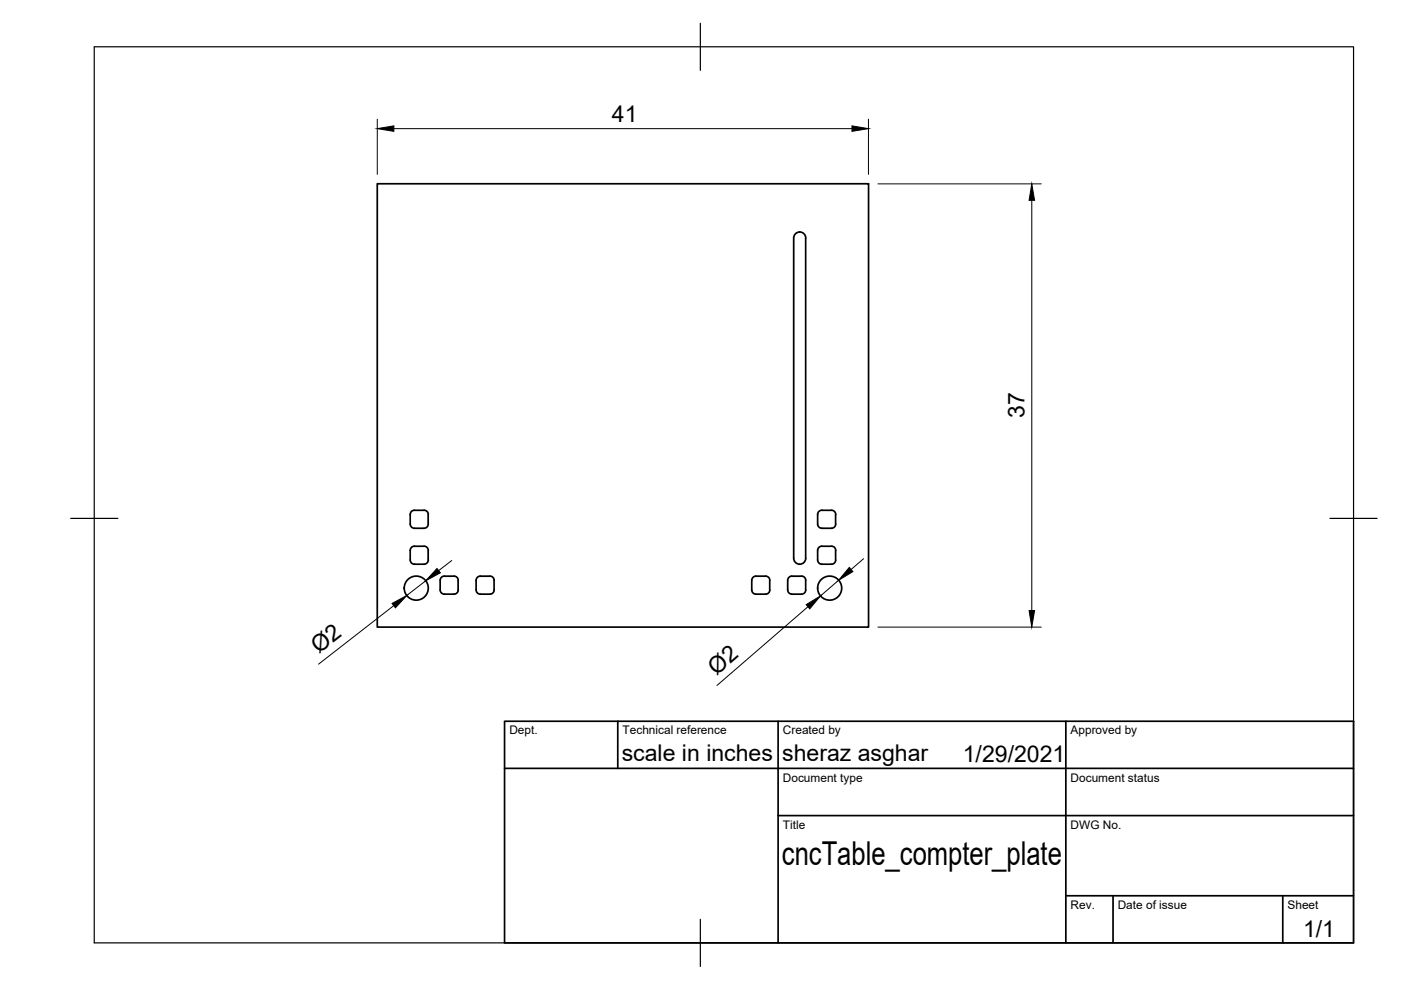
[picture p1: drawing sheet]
<svg xmlns="http://www.w3.org/2000/svg" width="297mm" height="210mm" viewBox="0 0 297 210" stroke-linecap="round" stroke-linejoin="round" font-family="sans-serif">
<!-- layer: Visible -->
<g fill="none" stroke="#000" stroke-width=".36">
<path d="M80 39h104.1v94h-104.1zM168.8 49.4a1.26 1.26 0 0 1 1.3-.1 1.26 1.26 0 0 1 .7 1.2v67.8a1.28 1.28 0 0 1-1.2 1.3 1.28 1.28 0 0 1-1.3-1.2v-67.9v-.4zM87.2 116.1l.7-.3h2a.9 .9 0 0 1 .9 .9v2a.9 .9 0 0 1-.9 .9h-2a.9 .9 0 0 1-.9-.9v-2zM87.2 108.4l.7-.2h2a.9 .9 0 0 1 .9 .9v2a.9 .9 0 0 1-.9 .9h-2a.9 .9 0 0 1-.9-.9v-2zM174.2 115.8h2.1a.9 .9 0 0 1 .9 .9M174.2 108.2h2.1a.9 .9 0 0 1 .9 .9M174.3 115.8a.9 .9 0 0 0-.9 .9v2a.9 .9 0 0 0 .9 .9M174.3 108.2a.9 .9 0 0 0-.9 .9v2a.9 .9 0 0 0 .9 .9M177.2 109.1v2M177.2 116.7v2M177.2 118.7a.9 .9 0 0 1-.9 .9h-2.1M177.2 111.1a.9 .9 0 0 1-.9 .9h-2.1"/>
<path d="M93.3 123.1v2a.9 .9 0 0 0 .9 .9M94.2 122.2h2M94.2 122.1a.9 .9 0 0 0-.9 .9M96.3 122.1a.9 .9 0 0 1 .9 .9M97.1 123.1l.1 2a.9 .9 0 0 1-.9 .9h-2.1M100.9 123.1v2a.9 .9 0 0 0 .9 .9h2.1a.9 .9 0 0 0 .9-.9M101.8 122.2h2.1M101.8 122.1a.9 .9 0 0 0-.9 .9M103.9 122.1a.9 .9 0 0 1 .9 .9M104.8 123.1v2M159.4 123.1v2a.9 .9 0 0 0 .9 .9h2a.9 .9 0 0 0 .9-.9v-2M160.3 122.2h2"/>
<path d="M160.3 122.1a.9 .9 0 0 0-.9 .9M162.3 122.1a.9 .9 0 0 1 .9 .9M167 123.1v2a.9 .9 0 0 0 .9 .9h2a.9 .9 0 0 0 .9-.9v-2M167.9 122.2h2M167.9 122.1a.9 .9 0 0 0-.9 .9M169.9 122.1a.9 .9 0 0 1 .9 .9"/>
<circle cx="88.3" cy="124.7" r="2.55"/>
<circle cx="175.9" cy="124.7" r="2.55"/>
</g>
<!-- layer: Border -->
<path d="M20 9.9h267v190h-267zM148.5 4.9v10M15 109.9h10M282 109.9h10M148.5 194.9v10" fill="none" stroke="#000" stroke-width=".25"/>
<!-- layer: TitleBlock -->
<path d="M107 152.9h180v47h-180zM131 152.9v10M165 152.9v47M226 152.9v47M107 162.9h180M165 172.9h122M226 189.9h61M236 189.9v10M272 189.9v10" fill="none" stroke="#000" stroke-width=".36"/>
<!-- layer: Dimensions -->
<path d="M80 25.3v11.7M83.5 27.3h97.1M184.1 25.3v11.7M186.1 39h34.7M218.8 42.5v86.9M95.8 118.8l-2.8 2.2M183.1 118.5l-2.7 2.2M83.5 128.4l-16 12.4M90.3 123.1l-4 3.2M171.3 128.6l-19.3 16.7M177.8 123l-3.9 3.4M186.1 133h34.7" fill="none" stroke="#000" stroke-width=".21"/>
<path d="M80 27.3l3.5-.6v1.1zM180.6 26.7l3.5 .6-3.5 .5zM218.8 39l.6 3.5h-1.2zM83.1 127.9l3.2-1.6-2.5 2.6zM92.6 120.5l.8 .9-3.1 1.7zM170.9 128.2l3-1.8-2.2 2.7zM180.1 120.3l.7 .9-3 1.8zM218.2 129.4h1.2l-.6 3.6z" fill="#000" stroke="#000" stroke-width=".21"/>
<text font-size="7" x="165.8" y="183.4">cncTable_compter_plate</text>
<g font-size="4.9">
<text x="129.8" y="25.8">41</text>
<text x="217.2" y="88.7" transform="rotate(-90 217.2 88.7)">37</text>
<text x="67.6" y="138.7" transform="rotate(-38 67.6 138.7)">Ø2</text>
<text x="151.9" y="143.2" transform="rotate(-41 151.9 143.2)">Ø2</text>
<text x="131.8" y="161.4">scale in inches</text>
<text x="165.8" y="161.4">sheraz asghar</text>
<text x="204.1" y="161.5">1/29/2021</text>
<text x="276.3" y="198.6">1/1</text>
</g>
<g font-size="2.5">
<text x="108" y="155.7">Dept.</text>
<text x="132" y="155.7">Technical reference</text>
<text x="166" y="155.7">Created by</text>
<text x="227" y="155.7">Approved by</text>
<text x="166" y="165.7">Document type</text>
<text x="227" y="165.7">Document status</text>
<text x="166" y="175.7">Title</text>
<text x="227" y="175.7">DWG No.</text>
<text x="227" y="192.7">Rev.</text>
<text x="237" y="192.7">Date of issue</text>
<text x="273" y="192.7">Sheet</text>
</g>
</svg>
